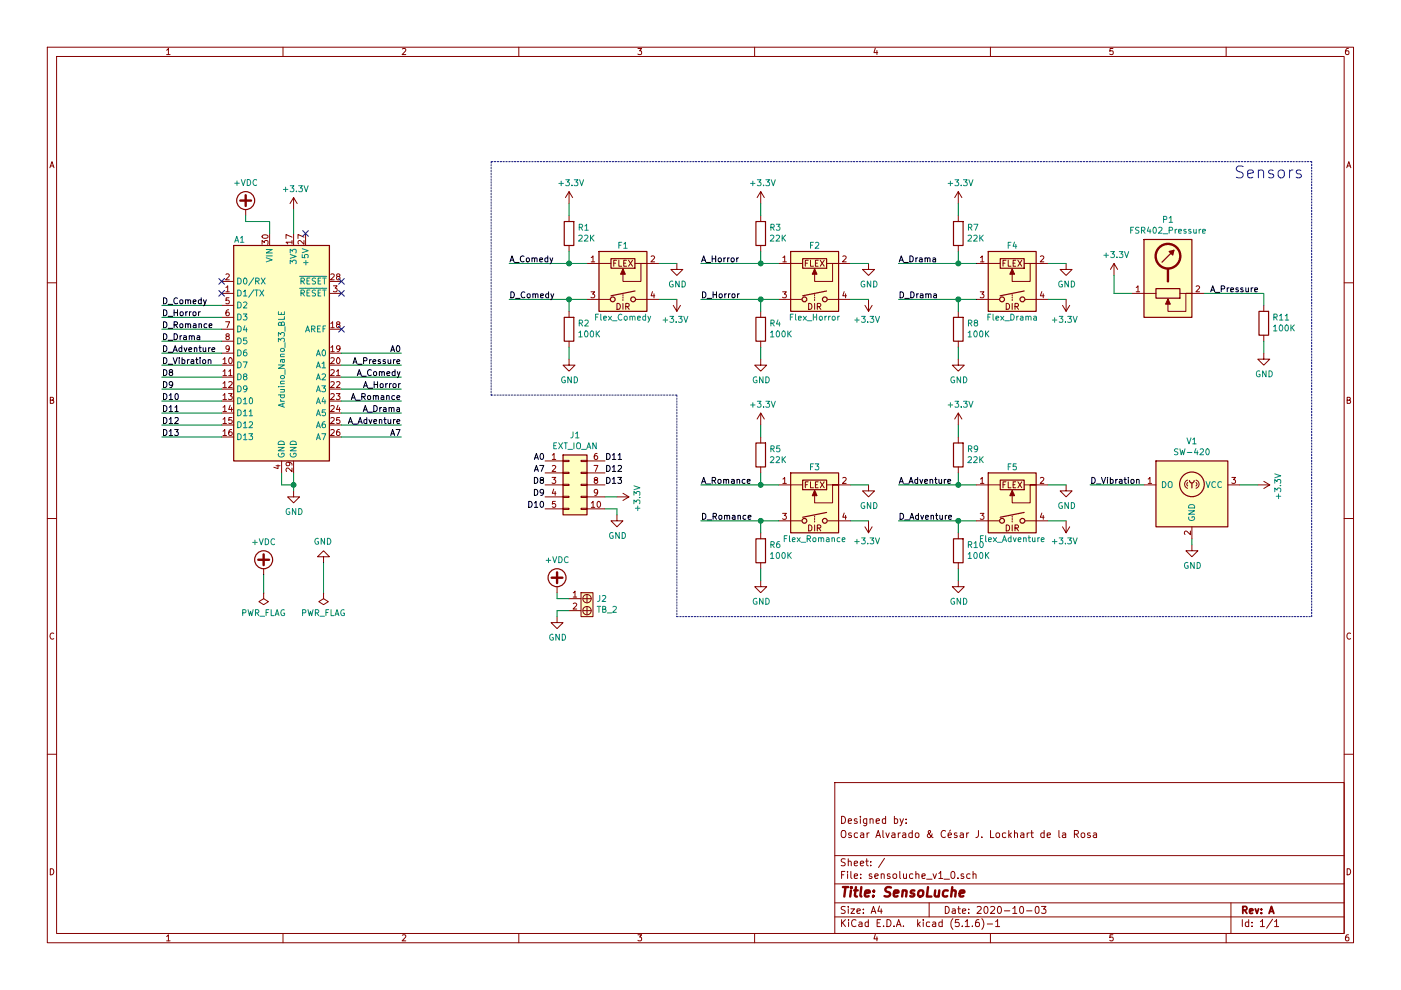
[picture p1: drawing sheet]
EESchema Schematic File Version 4
EELAYER 30 0
EELAYER END
$Descr A4 11693 8268
encoding utf-8
Sheet 1 1
Title "SensoLuche"
Date "2020-10-03"
Rev "A"
Comp ""
Comment1 "Oscar Alvarado & César J. Lockhart de la Rosa"
Comment2 "Designed by:"
Comment3 ""
Comment4 ""
$EndDescr
$Comp
L MCU_Module:Arduino_Nano_v3.x A1
U 1 1
P 2350 2950
F 0 "A1" H 2000 3900 50  0000 C CNN
F 1 "Arduino_Nano_33_BLE" V 2350 2900 50  0000 C CNN
F 2 "Module:Arduino_Nano" H 2350 2950 50  0001 C CIN
F 3 "http://www.mouser.com/pdfdocs/Gravitech_Arduino_Nano3_0.pdf" H 2350 2950 50  0001 C CNN
	1    2350 2950
	1    0    0    -1  
$EndComp
$Comp
L Device:R R1
U 1 1
P 4750 1950
F 0 "R1" H 4680 1904 50  0000 R CNN
F 1 "22K" H 4680 1995 50  0000 R CNN
F 2 "Resistor_THT:R_Axial_DIN0207_L6.3mm_D2.5mm_P7.62mm_Horizontal" V 4680 1950 50  0001 C CNN
F 3 "~" H 4750 1950 50  0001 C CNN
	1    4750 1950
	-1   0    0    1   
$EndComp
$Comp
L Device:R R2
U 1 1
P 4750 2750
F 0 "R2" H 4680 2704 50  0000 R CNN
F 1 "100K" H 4680 2795 50  0000 R CNN
F 2 "Resistor_THT:R_Axial_DIN0207_L6.3mm_D2.5mm_P7.62mm_Horizontal" V 4680 2750 50  0001 C CNN
F 3 "~" H 4750 2750 50  0001 C CNN
	1    4750 2750
	-1   0    0    1   
$EndComp
$Comp
L CJL_DEVICES:FlexAL F1
U 1 1
P 5200 2100
F 0 "F1" H 5200 2150 50  0000 C CNN
F 1 "Flex_Comedy" H 5200 1550 50  0000 C CNN
F 2 "TerminalBlock_Phoenix:TerminalBlock_Phoenix_MPT-0,5-4-2.54_1x04_P2.54mm_Horizontal" H 5200 2100 50  0001 C CNN
F 3 "" H 5200 2100 50  0001 C CNN
	1    5200 2100
	1    0    0    -1  
$EndComp
$Comp
L power:+3.3V #PWR010
U 1 1
P 4750 1700
F 0 "#PWR010" H 4750 1550 50  0001 C CNN
F 1 "+3.3V" H 4765 1873 50  0000 C CNN
F 2 "" H 4750 1700 50  0001 C CNN
F 3 "" H 4750 1700 50  0001 C CNN
	1    4750 1700
	1    0    0    -1  
$EndComp
$Comp
L power:GND #PWR011
U 1 1
P 4750 3000
F 0 "#PWR011" H 4750 2750 50  0001 C CNN
F 1 "GND" H 4755 2827 50  0000 C CNN
F 2 "" H 4750 3000 50  0001 C CNN
F 3 "" H 4750 3000 50  0001 C CNN
	1    4750 3000
	1    0    0    -1  
$EndComp
$Comp
L power:+3.3V #PWR015
U 1 1
P 5650 2500
F 0 "#PWR015" H 5650 2350 50  0001 C CNN
F 1 "+3.3V" H 5665 2673 50  0000 C CNN
F 2 "" H 5650 2500 50  0001 C CNN
F 3 "" H 5650 2500 50  0001 C CNN
	1    5650 2500
	-1   0    0    1   
$EndComp
$Comp
L power:GND #PWR014
U 1 1
P 5650 2200
F 0 "#PWR014" H 5650 1950 50  0001 C CNN
F 1 "GND" H 5655 2027 50  0000 C CNN
F 2 "" H 5650 2200 50  0001 C CNN
F 3 "" H 5650 2200 50  0001 C CNN
	1    5650 2200
	1    0    0    -1  
$EndComp
Wire Wire Line
	4750 1700 4750 1800
Wire Wire Line
	4750 2100 4750 2200
Wire Wire Line
	4750 2200 4900 2200
Wire Wire Line
	4750 2600 4750 2500
Wire Wire Line
	4750 2500 4900 2500
Wire Wire Line
	5500 2200 5650 2200
Wire Wire Line
	5500 2500 5650 2500
Wire Wire Line
	4750 2900 4750 3000
Connection ~ 4750 2200
$Comp
L Device:R R3
U 1 1
P 6350 1950
F 0 "R3" H 6280 1904 50  0000 R CNN
F 1 "22K" H 6280 1995 50  0000 R CNN
F 2 "Resistor_THT:R_Axial_DIN0207_L6.3mm_D2.5mm_P7.62mm_Horizontal" V 6280 1950 50  0001 C CNN
F 3 "~" H 6350 1950 50  0001 C CNN
	1    6350 1950
	-1   0    0    1   
$EndComp
$Comp
L Device:R R4
U 1 1
P 6350 2750
F 0 "R4" H 6280 2704 50  0000 R CNN
F 1 "100K" H 6280 2795 50  0000 R CNN
F 2 "Resistor_THT:R_Axial_DIN0207_L6.3mm_D2.5mm_P7.62mm_Horizontal" V 6280 2750 50  0001 C CNN
F 3 "~" H 6350 2750 50  0001 C CNN
	1    6350 2750
	-1   0    0    1   
$EndComp
$Comp
L CJL_DEVICES:FlexAL F4
U 1 1
P 8450 2100
F 0 "F4" H 8450 2150 50  0000 C CNN
F 1 "Flex_Drama" H 8450 1550 50  0000 C CNN
F 2 "TerminalBlock_Phoenix:TerminalBlock_Phoenix_MPT-0,5-4-2.54_1x04_P2.54mm_Horizontal" H 8450 2100 50  0001 C CNN
F 3 "" H 8450 2100 50  0001 C CNN
	1    8450 2100
	1    0    0    -1  
$EndComp
$Comp
L power:+3.3V #PWR016
U 1 1
P 6350 1700
F 0 "#PWR016" H 6350 1550 50  0001 C CNN
F 1 "+3.3V" H 6365 1873 50  0000 C CNN
F 2 "" H 6350 1700 50  0001 C CNN
F 3 "" H 6350 1700 50  0001 C CNN
	1    6350 1700
	1    0    0    -1  
$EndComp
$Comp
L power:GND #PWR017
U 1 1
P 6350 3000
F 0 "#PWR017" H 6350 2750 50  0001 C CNN
F 1 "GND" H 6355 2827 50  0000 C CNN
F 2 "" H 6350 3000 50  0001 C CNN
F 3 "" H 6350 3000 50  0001 C CNN
	1    6350 3000
	1    0    0    -1  
$EndComp
$Comp
L power:+3.3V #PWR021
U 1 1
P 7250 2500
F 0 "#PWR021" H 7250 2350 50  0001 C CNN
F 1 "+3.3V" H 7265 2673 50  0000 C CNN
F 2 "" H 7250 2500 50  0001 C CNN
F 3 "" H 7250 2500 50  0001 C CNN
	1    7250 2500
	-1   0    0    1   
$EndComp
$Comp
L power:GND #PWR020
U 1 1
P 7250 2200
F 0 "#PWR020" H 7250 1950 50  0001 C CNN
F 1 "GND" H 7255 2027 50  0000 C CNN
F 2 "" H 7250 2200 50  0001 C CNN
F 3 "" H 7250 2200 50  0001 C CNN
	1    7250 2200
	1    0    0    -1  
$EndComp
Wire Wire Line
	6350 1700 6350 1800
Wire Wire Line
	6350 2100 6350 2200
Wire Wire Line
	6350 2200 6500 2200
Wire Wire Line
	6350 2600 6350 2500
Wire Wire Line
	6350 2500 6500 2500
Wire Wire Line
	7100 2200 7250 2200
Wire Wire Line
	7100 2500 7250 2500
Wire Wire Line
	6350 2900 6350 3000
$Comp
L CJL_DEVICES:FlexAL F2
U 1 1
P 6800 2100
F 0 "F2" H 6800 2150 50  0000 C CNN
F 1 "Flex_Horror" H 6800 1550 50  0000 C CNN
F 2 "TerminalBlock_Phoenix:TerminalBlock_Phoenix_MPT-0,5-4-2.54_1x04_P2.54mm_Horizontal" H 6800 2100 50  0001 C CNN
F 3 "" H 6800 2100 50  0001 C CNN
	1    6800 2100
	1    0    0    -1  
$EndComp
$Comp
L power:+3.3V #PWR023
U 1 1
P 7250 4350
F 0 "#PWR023" H 7250 4200 50  0001 C CNN
F 1 "+3.3V" H 7265 4523 50  0000 C CNN
F 2 "" H 7250 4350 50  0001 C CNN
F 3 "" H 7250 4350 50  0001 C CNN
	1    7250 4350
	-1   0    0    1   
$EndComp
$Comp
L power:GND #PWR022
U 1 1
P 7250 4050
F 0 "#PWR022" H 7250 3800 50  0001 C CNN
F 1 "GND" H 7255 3877 50  0000 C CNN
F 2 "" H 7250 4050 50  0001 C CNN
F 3 "" H 7250 4050 50  0001 C CNN
	1    7250 4050
	1    0    0    -1  
$EndComp
Wire Wire Line
	7100 4050 7250 4050
Wire Wire Line
	7100 4350 7250 4350
$Comp
L Device:R R7
U 1 1
P 8000 1950
F 0 "R7" H 7930 1904 50  0000 R CNN
F 1 "22K" H 7930 1995 50  0000 R CNN
F 2 "Resistor_THT:R_Axial_DIN0207_L6.3mm_D2.5mm_P7.62mm_Horizontal" V 7930 1950 50  0001 C CNN
F 3 "~" H 8000 1950 50  0001 C CNN
	1    8000 1950
	-1   0    0    1   
$EndComp
$Comp
L Device:R R8
U 1 1
P 8000 2750
F 0 "R8" H 7930 2704 50  0000 R CNN
F 1 "100K" H 7930 2795 50  0000 R CNN
F 2 "Resistor_THT:R_Axial_DIN0207_L6.3mm_D2.5mm_P7.62mm_Horizontal" V 7930 2750 50  0001 C CNN
F 3 "~" H 8000 2750 50  0001 C CNN
	1    8000 2750
	-1   0    0    1   
$EndComp
$Comp
L power:+3.3V #PWR024
U 1 1
P 8000 1700
F 0 "#PWR024" H 8000 1550 50  0001 C CNN
F 1 "+3.3V" H 8015 1873 50  0000 C CNN
F 2 "" H 8000 1700 50  0001 C CNN
F 3 "" H 8000 1700 50  0001 C CNN
	1    8000 1700
	1    0    0    -1  
$EndComp
$Comp
L power:GND #PWR025
U 1 1
P 8000 3000
F 0 "#PWR025" H 8000 2750 50  0001 C CNN
F 1 "GND" H 8005 2827 50  0000 C CNN
F 2 "" H 8000 3000 50  0001 C CNN
F 3 "" H 8000 3000 50  0001 C CNN
	1    8000 3000
	1    0    0    -1  
$EndComp
$Comp
L power:+3.3V #PWR029
U 1 1
P 8900 2500
F 0 "#PWR029" H 8900 2350 50  0001 C CNN
F 1 "+3.3V" H 8915 2673 50  0000 C CNN
F 2 "" H 8900 2500 50  0001 C CNN
F 3 "" H 8900 2500 50  0001 C CNN
	1    8900 2500
	-1   0    0    1   
$EndComp
$Comp
L power:GND #PWR028
U 1 1
P 8900 2200
F 0 "#PWR028" H 8900 1950 50  0001 C CNN
F 1 "GND" H 8905 2027 50  0000 C CNN
F 2 "" H 8900 2200 50  0001 C CNN
F 3 "" H 8900 2200 50  0001 C CNN
	1    8900 2200
	1    0    0    -1  
$EndComp
Wire Wire Line
	8000 1700 8000 1800
Wire Wire Line
	8000 2100 8000 2200
Wire Wire Line
	8000 2200 8150 2200
Wire Wire Line
	8000 2600 8000 2500
Wire Wire Line
	8000 2500 8150 2500
Wire Wire Line
	8750 2200 8900 2200
Wire Wire Line
	8750 2500 8900 2500
Wire Wire Line
	8000 2900 8000 3000
$Comp
L Device:R R9
U 1 1
P 8000 3800
F 0 "R9" H 7930 3754 50  0000 R CNN
F 1 "22K" H 7930 3845 50  0000 R CNN
F 2 "Resistor_THT:R_Axial_DIN0207_L6.3mm_D2.5mm_P7.62mm_Horizontal" V 7930 3800 50  0001 C CNN
F 3 "~" H 8000 3800 50  0001 C CNN
	1    8000 3800
	-1   0    0    1   
$EndComp
$Comp
L Device:R R10
U 1 1
P 8000 4600
F 0 "R10" H 7930 4554 50  0000 R CNN
F 1 "100K" H 7930 4645 50  0000 R CNN
F 2 "Resistor_THT:R_Axial_DIN0207_L6.3mm_D2.5mm_P7.62mm_Horizontal" V 7930 4600 50  0001 C CNN
F 3 "~" H 8000 4600 50  0001 C CNN
	1    8000 4600
	-1   0    0    1   
$EndComp
$Comp
L CJL_DEVICES:FlexAL F5
U 1 1
P 8450 3950
F 0 "F5" H 8450 4000 50  0000 C CNN
F 1 "Flex_Adventure" H 8450 3400 50  0000 C CNN
F 2 "TerminalBlock_Phoenix:TerminalBlock_Phoenix_MPT-0,5-4-2.54_1x04_P2.54mm_Horizontal" H 8450 3950 50  0001 C CNN
F 3 "" H 8450 3950 50  0001 C CNN
	1    8450 3950
	1    0    0    -1  
$EndComp
$Comp
L power:+3.3V #PWR026
U 1 1
P 8000 3550
F 0 "#PWR026" H 8000 3400 50  0001 C CNN
F 1 "+3.3V" H 8015 3723 50  0000 C CNN
F 2 "" H 8000 3550 50  0001 C CNN
F 3 "" H 8000 3550 50  0001 C CNN
	1    8000 3550
	1    0    0    -1  
$EndComp
$Comp
L power:GND #PWR027
U 1 1
P 8000 4850
F 0 "#PWR027" H 8000 4600 50  0001 C CNN
F 1 "GND" H 8005 4677 50  0000 C CNN
F 2 "" H 8000 4850 50  0001 C CNN
F 3 "" H 8000 4850 50  0001 C CNN
	1    8000 4850
	1    0    0    -1  
$EndComp
$Comp
L power:+3.3V #PWR031
U 1 1
P 8900 4350
F 0 "#PWR031" H 8900 4200 50  0001 C CNN
F 1 "+3.3V" H 8915 4523 50  0000 C CNN
F 2 "" H 8900 4350 50  0001 C CNN
F 3 "" H 8900 4350 50  0001 C CNN
	1    8900 4350
	-1   0    0    1   
$EndComp
$Comp
L power:GND #PWR030
U 1 1
P 8900 4050
F 0 "#PWR030" H 8900 3800 50  0001 C CNN
F 1 "GND" H 8905 3877 50  0000 C CNN
F 2 "" H 8900 4050 50  0001 C CNN
F 3 "" H 8900 4050 50  0001 C CNN
	1    8900 4050
	1    0    0    -1  
$EndComp
Wire Wire Line
	8000 3550 8000 3650
Wire Wire Line
	8000 3950 8000 4050
Wire Wire Line
	8000 4050 8150 4050
Wire Wire Line
	8000 4450 8000 4350
Wire Wire Line
	8000 4350 8150 4350
Wire Wire Line
	8750 4050 8900 4050
Wire Wire Line
	8750 4350 8900 4350
Wire Wire Line
	8000 4750 8000 4850
$Comp
L CJL_DEVICES:FSR402 P1
U 1 1
P 9750 2000
F 0 "P1" H 9750 2167 50  0000 C CNN
F 1 "FSR402_Pressure" H 9750 2076 50  0000 C CNN
F 2 "TerminalBlock_Phoenix:TerminalBlock_Phoenix_MPT-0,5-2-2.54_1x02_P2.54mm_Horizontal" H 9750 2000 50  0001 C CNN
F 3 "" H 9750 2000 50  0001 C CNN
	1    9750 2000
	1    0    0    -1  
$EndComp
$Comp
L Device:R R11
U 1 1
P 10550 2700
F 0 "R11" H 10480 2654 50  0000 R CNN
F 1 "100K" H 10480 2745 50  0000 R CNN
F 2 "Resistor_THT:R_Axial_DIN0207_L6.3mm_D2.5mm_P7.62mm_Horizontal" V 10480 2700 50  0001 C CNN
F 3 "~" H 10550 2700 50  0001 C CNN
	1    10550 2700
	-1   0    0    1   
$EndComp
$Comp
L power:GND #PWR034
U 1 1
P 10550 2950
F 0 "#PWR034" H 10550 2700 50  0001 C CNN
F 1 "GND" H 10555 2777 50  0000 C CNN
F 2 "" H 10550 2950 50  0001 C CNN
F 3 "" H 10550 2950 50  0001 C CNN
	1    10550 2950
	1    0    0    -1  
$EndComp
Wire Wire Line
	10550 2850 10550 2950
$Comp
L power:+3.3V #PWR032
U 1 1
P 9300 2300
F 0 "#PWR032" H 9300 2150 50  0001 C CNN
F 1 "+3.3V" H 9315 2473 50  0000 C CNN
F 2 "" H 9300 2300 50  0001 C CNN
F 3 "" H 9300 2300 50  0001 C CNN
	1    9300 2300
	1    0    0    -1  
$EndComp
Wire Wire Line
	9300 2450 9450 2450
Text Label 10100 2450 0    50   ~ 0
A_Pressure
Wire Wire Line
	10050 2450 10550 2450
Wire Wire Line
	10550 2450 10550 2550
Wire Wire Line
	9300 2300 9300 2450
$Comp
L CJL_DEVICES:SW-420 V1
U 1 1
P 9950 3850
F 0 "V1" H 9950 4017 50  0000 C CNN
F 1 "SW-420" H 9950 3926 50  0000 C CNN
F 2 "Cesar_FootPrints:SW-420" H 9950 3850 50  0001 C CNN
F 3 "" H 9950 3850 50  0001 C CNN
	1    9950 3850
	1    0    0    -1  
$EndComp
Wire Wire Line
	10500 4050 10350 4050
$Comp
L power:GND #PWR033
U 1 1
P 9950 4550
F 0 "#PWR033" H 9950 4300 50  0001 C CNN
F 1 "GND" H 9955 4377 50  0000 C CNN
F 2 "" H 9950 4550 50  0001 C CNN
F 3 "" H 9950 4550 50  0001 C CNN
	1    9950 4550
	1    0    0    -1  
$EndComp
Wire Wire Line
	9950 4500 9950 4550
Text Label 9100 4050 0    50   ~ 0
D_Vibration
Wire Wire Line
	9550 4050 9100 4050
Wire Wire Line
	4750 2200 4250 2200
Text Label 4250 2200 0    50   ~ 0
A_Comedy
Wire Wire Line
	4750 2500 4250 2500
Text Label 4250 2500 0    50   ~ 0
D_Comedy
Connection ~ 4750 2500
Wire Wire Line
	6350 2200 5850 2200
Text Label 5850 2200 0    50   ~ 0
A_Horror
Wire Wire Line
	6350 2500 5850 2500
Text Label 5850 2500 0    50   ~ 0
D_Horror
Wire Wire Line
	8000 4050 7500 4050
Text Label 7500 4050 0    50   ~ 0
A_Adventure
Wire Wire Line
	8000 4350 7500 4350
Text Label 7500 4350 0    50   ~ 0
D_Adventure
Wire Wire Line
	8000 2200 7500 2200
Text Label 7500 2200 0    50   ~ 0
A_Drama
Wire Wire Line
	8000 2500 7500 2500
Text Label 7500 2500 0    50   ~ 0
D_Drama
Connection ~ 8000 4050
Connection ~ 8000 4350
Connection ~ 8000 2500
Connection ~ 8000 2200
Connection ~ 6350 2500
Connection ~ 6350 2200
Connection ~ 6350 4350
Connection ~ 6350 4050
Text Label 5850 4350 0    50   ~ 0
D_Romance
Wire Wire Line
	6350 4350 5850 4350
Text Label 5850 4050 0    50   ~ 0
A_Romance
Wire Wire Line
	6350 4050 5850 4050
$Comp
L CJL_DEVICES:FlexAL F3
U 1 1
P 6800 3950
F 0 "F3" H 6800 4000 50  0000 C CNN
F 1 "Flex_Romance" H 6800 3400 50  0000 C CNN
F 2 "TerminalBlock_Phoenix:TerminalBlock_Phoenix_MPT-0,5-4-2.54_1x04_P2.54mm_Horizontal" H 6800 3950 50  0001 C CNN
F 3 "" H 6800 3950 50  0001 C CNN
	1    6800 3950
	1    0    0    -1  
$EndComp
Wire Wire Line
	6350 4750 6350 4850
Wire Wire Line
	6350 4350 6500 4350
Wire Wire Line
	6350 4450 6350 4350
Wire Wire Line
	6350 4050 6500 4050
Wire Wire Line
	6350 3950 6350 4050
Wire Wire Line
	6350 3550 6350 3650
$Comp
L power:GND #PWR019
U 1 1
P 6350 4850
F 0 "#PWR019" H 6350 4600 50  0001 C CNN
F 1 "GND" H 6355 4677 50  0000 C CNN
F 2 "" H 6350 4850 50  0001 C CNN
F 3 "" H 6350 4850 50  0001 C CNN
	1    6350 4850
	1    0    0    -1  
$EndComp
$Comp
L power:+3.3V #PWR018
U 1 1
P 6350 3550
F 0 "#PWR018" H 6350 3400 50  0001 C CNN
F 1 "+3.3V" H 6365 3723 50  0000 C CNN
F 2 "" H 6350 3550 50  0001 C CNN
F 3 "" H 6350 3550 50  0001 C CNN
	1    6350 3550
	1    0    0    -1  
$EndComp
$Comp
L Device:R R6
U 1 1
P 6350 4600
F 0 "R6" H 6280 4554 50  0000 R CNN
F 1 "100K" H 6280 4645 50  0000 R CNN
F 2 "Resistor_THT:R_Axial_DIN0207_L6.3mm_D2.5mm_P7.62mm_Horizontal" V 6280 4600 50  0001 C CNN
F 3 "~" H 6350 4600 50  0001 C CNN
	1    6350 4600
	-1   0    0    1   
$EndComp
$Comp
L Device:R R5
U 1 1
P 6350 3800
F 0 "R5" H 6280 3754 50  0000 R CNN
F 1 "22K" H 6280 3845 50  0000 R CNN
F 2 "Resistor_THT:R_Axial_DIN0207_L6.3mm_D2.5mm_P7.62mm_Horizontal" V 6280 3800 50  0001 C CNN
F 3 "~" H 6350 3800 50  0001 C CNN
	1    6350 3800
	-1   0    0    1   
$EndComp
$Comp
L Connector_Generic:Conn_02x05_Top_Bottom J1
U 1 1
P 4750 4050
F 0 "J1" H 4800 4467 50  0000 C CNN
F 1 "EXT_IO_AN" H 4800 4376 50  0000 C CNN
F 2 "Connector_PinHeader_2.54mm:PinHeader_2x05_P2.54mm_Vertical" H 4750 4050 50  0001 C CNN
F 3 "~" H 4750 4050 50  0001 C CNN
	1    4750 4050
	1    0    0    -1  
$EndComp
$Comp
L power:GND #PWR08
U 1 1
P 4650 5150
F 0 "#PWR08" H 4650 4900 50  0001 C CNN
F 1 "GND" H 4655 4977 50  0000 C CNN
F 2 "" H 4650 5150 50  0001 C CNN
F 3 "" H 4650 5150 50  0001 C CNN
	1    4650 5150
	1    0    0    -1  
$EndComp
Wire Wire Line
	4750 5100 4650 5100
Wire Wire Line
	4650 5100 4650 5150
Wire Wire Line
	4750 5000 4650 5000
Text Label 4550 3850 2    50   ~ 0
A0
Text Label 4550 3950 2    50   ~ 0
A7
Text Label 4550 4050 2    50   ~ 0
D8
Text Label 4550 4150 2    50   ~ 0
D9
Text Label 4550 4250 2    50   ~ 0
D10
Text Label 5050 3850 0    50   ~ 0
D11
Text Label 5050 3950 0    50   ~ 0
D12
$Comp
L power:GND #PWR013
U 1 1
P 5150 4300
F 0 "#PWR013" H 5150 4050 50  0001 C CNN
F 1 "GND" H 5155 4127 50  0000 C CNN
F 2 "" H 5150 4300 50  0001 C CNN
F 3 "" H 5150 4300 50  0001 C CNN
	1    5150 4300
	1    0    0    -1  
$EndComp
$Comp
L power:+3.3V #PWR012
U 1 1
P 5150 4150
F 0 "#PWR012" H 5150 4000 50  0001 C CNN
F 1 "+3.3V" H 5165 4323 50  0000 C CNN
F 2 "" H 5150 4150 50  0001 C CNN
F 3 "" H 5150 4150 50  0001 C CNN
	1    5150 4150
	0    1    1    0   
$EndComp
Wire Wire Line
	5150 4300 5150 4250
Wire Wire Line
	5150 4250 5050 4250
Wire Wire Line
	5150 4150 5050 4150
$Comp
L power:+VDC #PWR02
U 1 1
P 2050 1800
F 0 "#PWR02" H 2050 1700 50  0001 C CNN
F 1 "+VDC" H 2050 2075 50  0000 C CNN
F 2 "" H 2050 1800 50  0001 C CNN
F 3 "" H 2050 1800 50  0001 C CNN
	1    2050 1800
	1    0    0    -1  
$EndComp
$Comp
L power:+3.3V #PWR04
U 1 1
P 2450 1750
F 0 "#PWR04" H 2450 1600 50  0001 C CNN
F 1 "+3.3V" H 2465 1923 50  0000 C CNN
F 2 "" H 2450 1750 50  0001 C CNN
F 3 "" H 2450 1750 50  0001 C CNN
	1    2450 1750
	1    0    0    -1  
$EndComp
Wire Wire Line
	2450 1950 2450 1750
Wire Wire Line
	2050 1850 2250 1850
Wire Wire Line
	2250 1850 2250 1950
Wire Wire Line
	2850 3150 3350 3150
Text Label 3350 3150 2    50   ~ 0
A_Comedy
Wire Wire Line
	1850 2550 1350 2550
Text Label 1350 2550 0    50   ~ 0
D_Comedy
Wire Wire Line
	2850 3250 3350 3250
Text Label 3350 3250 2    50   ~ 0
A_Horror
Wire Wire Line
	1850 2650 1350 2650
Text Label 1350 2650 0    50   ~ 0
D_Horror
Text Label 3350 3350 2    50   ~ 0
A_Romance
Wire Wire Line
	2850 3350 3350 3350
Text Label 1350 2750 0    50   ~ 0
D_Romance
Wire Wire Line
	1850 2750 1350 2750
Wire Wire Line
	2850 3450 3350 3450
Text Label 3350 3450 2    50   ~ 0
A_Drama
Wire Wire Line
	1850 2850 1350 2850
Text Label 1350 2850 0    50   ~ 0
D_Drama
Wire Wire Line
	2850 3550 3350 3550
Text Label 3350 3550 2    50   ~ 0
A_Adventure
Wire Wire Line
	1850 2950 1350 2950
Text Label 1350 2950 0    50   ~ 0
D_Adventure
$Comp
L power:GND #PWR05
U 1 1
P 2450 4100
F 0 "#PWR05" H 2450 3850 50  0001 C CNN
F 1 "GND" H 2455 3927 50  0000 C CNN
F 2 "" H 2450 4100 50  0001 C CNN
F 3 "" H 2450 4100 50  0001 C CNN
	1    2450 4100
	1    0    0    -1  
$EndComp
Wire Wire Line
	2350 3950 2350 4050
Wire Wire Line
	2350 4050 2450 4050
Wire Wire Line
	2450 4050 2450 4100
Wire Wire Line
	2450 4050 2450 3950
Connection ~ 2450 4050
Text Label 1350 3050 0    50   ~ 0
D_Vibration
Wire Wire Line
	1850 3050 1350 3050
Text Label 3350 3050 2    50   ~ 0
A_Pressure
Wire Wire Line
	3350 3050 2850 3050
Wire Wire Line
	2850 2950 3350 2950
Wire Wire Line
	2850 3650 3350 3650
Wire Wire Line
	1850 3150 1350 3150
Wire Wire Line
	1850 3250 1350 3250
Wire Wire Line
	1850 3350 1350 3350
Wire Wire Line
	1850 3450 1350 3450
Wire Wire Line
	1850 3550 1350 3550
NoConn ~ 2850 2750
NoConn ~ 2850 2450
NoConn ~ 2850 2350
NoConn ~ 1850 2350
NoConn ~ 1850 2450
Text Label 3350 2950 2    50   ~ 0
A0
Text Label 3350 3650 2    50   ~ 0
A7
Text Label 1350 3150 0    50   ~ 0
D8
Text Label 1350 3250 0    50   ~ 0
D9
Text Label 1350 3350 0    50   ~ 0
D10
Text Label 1350 3450 0    50   ~ 0
D11
Text Label 1350 3550 0    50   ~ 0
D12
Text Label 5050 4050 0    50   ~ 0
D13
Wire Wire Line
	1850 3650 1350 3650
Text Label 1350 3650 0    50   ~ 0
D13
$Comp
L power:+VDC #PWR03
U 1 1
P 2200 4800
F 0 "#PWR03" H 2200 4700 50  0001 C CNN
F 1 "+VDC" H 2200 5075 50  0000 C CNN
F 2 "" H 2200 4800 50  0001 C CNN
F 3 "" H 2200 4800 50  0001 C CNN
	1    2200 4800
	1    0    0    -1  
$EndComp
$Comp
L power:GND #PWR06
U 1 1
P 2700 4700
F 0 "#PWR06" H 2700 4450 50  0001 C CNN
F 1 "GND" H 2705 4527 50  0000 C CNN
F 2 "" H 2700 4700 50  0001 C CNN
F 3 "" H 2700 4700 50  0001 C CNN
	1    2700 4700
	-1   0    0    1   
$EndComp
Wire Wire Line
	2200 4800 2200 4950
Wire Wire Line
	2700 4700 2700 4950
$Comp
L power:PWR_FLAG #FLG02
U 1 1
P 2200 4950
F 0 "#FLG02" H 2200 5025 50  0001 C CNN
F 1 "PWR_FLAG" H 2200 5123 50  0000 C CNN
F 2 "" H 2200 4950 50  0001 C CNN
F 3 "~" H 2200 4950 50  0001 C CNN
	1    2200 4950
	-1   0    0    1   
$EndComp
$Comp
L power:PWR_FLAG #FLG03
U 1 1
P 2700 4950
F 0 "#FLG03" H 2700 5025 50  0001 C CNN
F 1 "PWR_FLAG" H 2700 5123 50  0000 C CNN
F 2 "" H 2700 4950 50  0001 C CNN
F 3 "~" H 2700 4950 50  0001 C CNN
	1    2700 4950
	-1   0    0    1   
$EndComp
Wire Notes Line
	4100 3300 5650 3300
Wire Notes Line
	5650 3300 5650 5150
Wire Notes Line
	5650 5150 10950 5150
Wire Notes Line
	10950 5150 10950 1350
Wire Notes Line
	10950 1350 4100 1350
Wire Notes Line
	4100 1350 4100 3300
Text Notes 10300 1500 0    99   ~ 0
Sensors
Wire Wire Line
	2050 1850 2050 1800
NoConn ~ 2550 1950
$Comp
L power:+3.3V #PWR0101
U 1 1
P 10500 4050
F 0 "#PWR0101" H 10500 3900 50  0001 C CNN
F 1 "+3.3V" H 10515 4223 50  0000 C CNN
F 2 "" H 10500 4050 50  0001 C CNN
F 3 "" H 10500 4050 50  0001 C CNN
	1    10500 4050
	0    1    1    0   
$EndComp
$Comp
L power:+VDC #PWR09
U 1 1
P 4650 4950
F 0 "#PWR09" H 4650 4850 50  0001 C CNN
F 1 "+VDC" H 4650 5225 50  0000 C CNN
F 2 "" H 4650 4950 50  0001 C CNN
F 3 "" H 4650 4950 50  0001 C CNN
	1    4650 4950
	1    0    0    -1  
$EndComp
Wire Wire Line
	4650 5000 4650 4950
$Comp
L CJL_Special_connectors:TB_2 J2
U 1 1
P 4900 4950
F 0 "J2" H 4978 4901 50  0000 L CNN
F 1 "TB_2" H 4978 4810 50  0000 L CNN
F 2 "TerminalBlock_Phoenix:TerminalBlock_Phoenix_MPT-0,5-2-2.54_1x02_P2.54mm_Horizontal" H 4600 5000 50  0001 C CNN
F 3 "" H 4600 5000 50  0001 C CNN
	1    4900 4950
	1    0    0    -1  
$EndComp
$EndSCHEMATC
